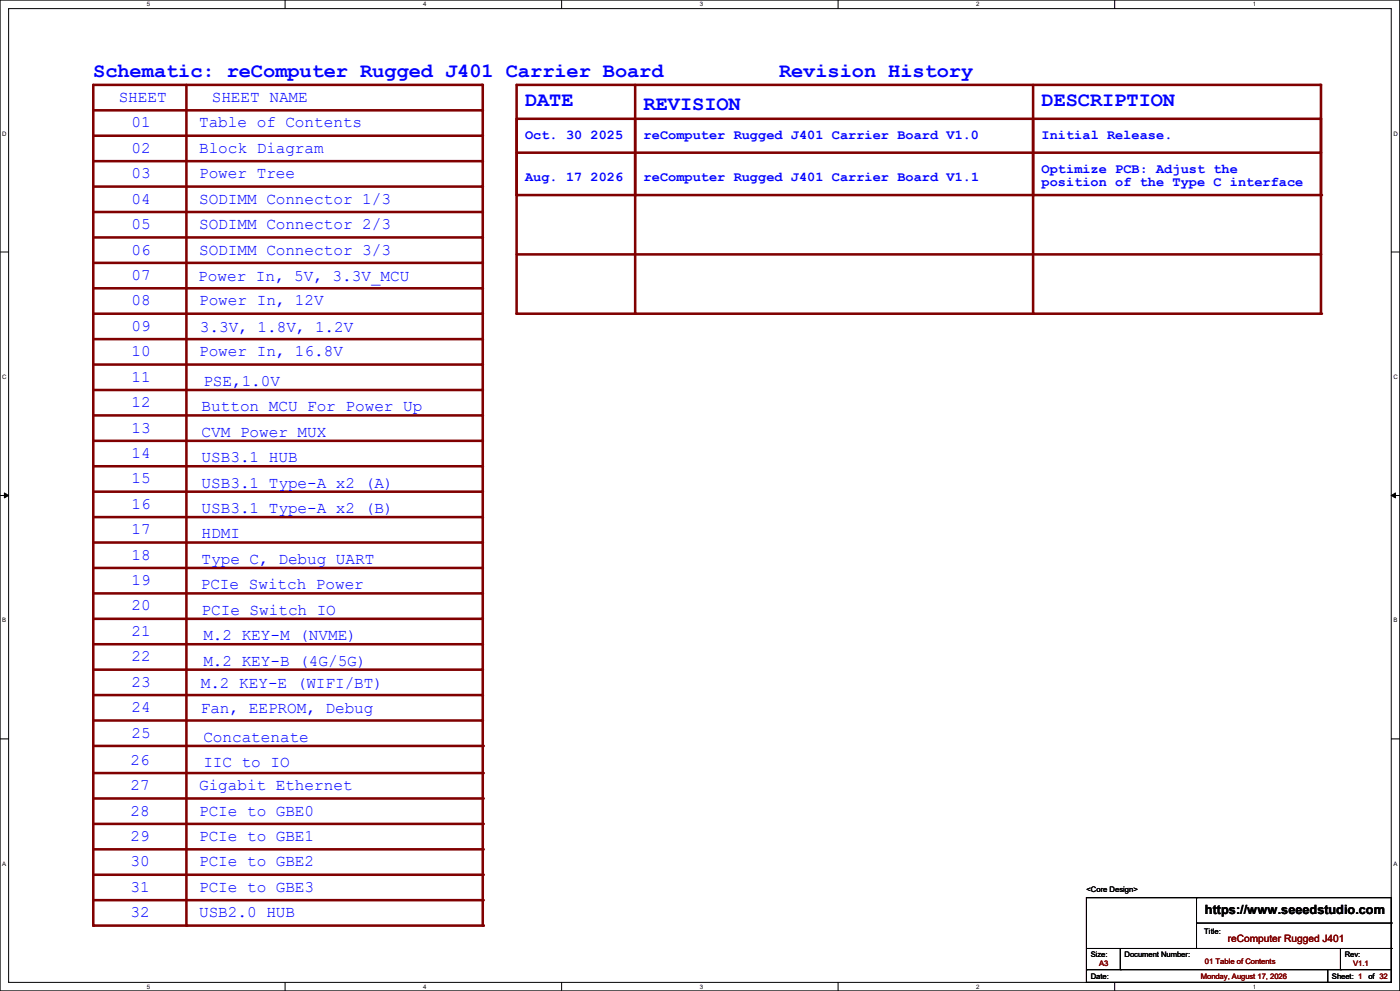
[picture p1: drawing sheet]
<svg xmlns="http://www.w3.org/2000/svg" width="420mm" height="297mm" viewBox="0 0 420 297" stroke-linecap="round" stroke-linejoin="round" font-family="sans-serif">
<path d="M0 0h419.9v297h-419.9zM2.6 2.6h414.8v291.8h-414.8z" fill="none" stroke="#000" stroke-width=".3"/>
<g fill="#fff">
<path d="M44 .3h1v2h-1z"/>
<path d="M44 294.7h1v2h-1z"/>
</g>
<path d="M85.5 0v2.6M85.5 294.4v2.6" fill="none" stroke="#000" stroke-width=".3"/>
<g fill="#fff">
<path d="M127 .3h.9v2h-.9z"/>
<path d="M127 294.7h.9v2h-.9z"/>
</g>
<path d="M168.5 0v2.6M168.5 294.4v2.6" fill="none" stroke="#000" stroke-width=".3"/>
<g fill="#fff">
<path d="M209.9 .3h1v2h-1z"/>
<path d="M209.9 294.7h1v2h-1z"/>
</g>
<path d="M251.4 0v2.6M251.4 294.4v2.6" fill="none" stroke="#000" stroke-width=".3"/>
<g fill="#fff">
<path d="M292.9 .3h.9v2h-.9z"/>
<path d="M292.9 294.7h.9v2h-.9z"/>
</g>
<path d="M334.4 0v2.6M334.4 294.4v2.6" fill="none" stroke="#000" stroke-width=".3"/>
<g fill="#fff">
<path d="M375.8 .3h1v2h-1z"/>
<path d="M375.8 294.7h1v2h-1z"/>
<path d="M.7 39h1.2v2h-1.2z"/>
<path d="M418 39h1.3v2h-1.3z"/>
<path d="M.7 112h1.2v2h-1.2z"/>
<path d="M418 112h1.3v2h-1.3z"/>
</g>
<path d="M0 75.5h2.6M417.4 75.5h2.5" fill="none" stroke="#000" stroke-width=".3"/>
<g fill="#fff">
<path d="M.7 185h1.2v1.9h-1.2z"/>
<path d="M418 185h1.2v1.9h-1.2z"/>
</g>
<path d="M0 148.5h2.6M417.4 148.5h2.5" fill="none" stroke="#000" stroke-width=".3"/>
<path d="M1.3 147.7l1.3 .8-1.3 .7zM417.4 148.5l1.2-.8v1.5z" fill="#000" stroke="#000" stroke-width=".3"/>
<g fill="#fff">
<path d="M.7 257.9h1.2v2h-1.2z"/>
<path d="M418 257.9h1.2v2h-1.2z"/>
</g>
<path d="M0 221.4h2.6M417.4 221.4h2.5" fill="none" stroke="#000" stroke-width=".3"/>
<path d="M28 25.4h116.6" fill="none" stroke="#800000" stroke-width=".76"/>
<circle cx="144.6" cy="25.4" r=".38" fill="#800000"/>
<path d="M155 25.4h241" fill="none" stroke="#800000" stroke-width=".76"/>
<circle cx="396" cy="25.4" r=".38" fill="#800000"/>
<path d="M28 33.1h116.6" fill="none" stroke="#800000" stroke-width=".76"/>
<circle cx="144.6" cy="33.1" r=".38" fill="#800000"/>
<path d="M28 40.7h116.6" fill="none" stroke="#800000" stroke-width=".76"/>
<circle cx="144.6" cy="40.7" r=".38" fill="#800000"/>
<path d="M28 48.3h116.6" fill="none" stroke="#800000" stroke-width=".76"/>
<circle cx="144.6" cy="48.3" r=".38" fill="#800000"/>
<path d="M28 55.9h116.6" fill="none" stroke="#800000" stroke-width=".76"/>
<circle cx="144.6" cy="55.9" r=".38" fill="#800000"/>
<path d="M28 63.5h116.6" fill="none" stroke="#800000" stroke-width=".76"/>
<circle cx="144.6" cy="63.5" r=".38" fill="#800000"/>
<path d="M28 71.2h116.6" fill="none" stroke="#800000" stroke-width=".76"/>
<circle cx="144.6" cy="71.2" r=".38" fill="#800000"/>
<path d="M190.5 25.4v33.1" fill="none" stroke="#800000" stroke-width=".76"/>
<circle cx="190.5" cy="58.5" r=".38" fill="#800000"/>
<path d="M28 25.4v252" fill="none" stroke="#800000" stroke-width=".76"/>
<circle cx="28" cy="277.4" r=".38" fill="#800000"/>
<path d="M55.9 25.4v252" fill="none" stroke="#800000" stroke-width=".76"/>
<circle cx="55.9" cy="277.4" r=".38" fill="#800000"/>
<path d="M155 45.8h241" fill="none" stroke="#800000" stroke-width=".76"/>
<circle cx="396" cy="45.8" r=".38" fill="#800000"/>
<path d="M309.9 25.4v33.1" fill="none" stroke="#800000" stroke-width=".76"/>
<circle cx="309.9" cy="58.5" r=".38" fill="#800000"/>
<path d="M396.3 25.4v33.1" fill="none" stroke="#800000" stroke-width=".76"/>
<circle cx="396.3" cy="58.5" r=".38" fill="#800000"/>
<path d="M155 25.4v33.1" fill="none" stroke="#800000" stroke-width=".76"/>
<circle cx="155" cy="58.5" r=".38" fill="#800000"/>
<path d="M28 78.8h116.6" fill="none" stroke="#800000" stroke-width=".76"/>
<circle cx="144.6" cy="78.8" r=".38" fill="#800000"/>
<path d="M28 86.4h116.6" fill="none" stroke="#800000" stroke-width=".76"/>
<circle cx="144.6" cy="86.4" r=".38" fill="#800000"/>
<path d="M28 94h116.6" fill="none" stroke="#800000" stroke-width=".76"/>
<circle cx="144.6" cy="94" r=".38" fill="#800000"/>
<path d="M28 101.6h116.6" fill="none" stroke="#800000" stroke-width=".76"/>
<circle cx="144.6" cy="101.6" r=".38" fill="#800000"/>
<path d="M28 109.3h116.6" fill="none" stroke="#800000" stroke-width=".76"/>
<circle cx="144.6" cy="109.3" r=".38" fill="#800000"/>
<path d="M28 116.9h116.6" fill="none" stroke="#800000" stroke-width=".76"/>
<circle cx="144.6" cy="116.9" r=".38" fill="#800000"/>
<path d="M28 124.5h116.6" fill="none" stroke="#800000" stroke-width=".76"/>
<circle cx="144.6" cy="124.5" r=".38" fill="#800000"/>
<path d="M28 132.1h116.6" fill="none" stroke="#800000" stroke-width=".76"/>
<circle cx="144.6" cy="132.1" r=".38" fill="#800000"/>
<path d="M28 139.7h116.6" fill="none" stroke="#800000" stroke-width=".76"/>
<circle cx="144.6" cy="139.7" r=".38" fill="#800000"/>
<path d="M28 147.4h116.6" fill="none" stroke="#800000" stroke-width=".76"/>
<circle cx="144.6" cy="147.4" r=".38" fill="#800000"/>
<path d="M144.8 25.4v252" fill="none" stroke="#800000" stroke-width=".76"/>
<circle cx="144.8" cy="277.4" r=".38" fill="#800000"/>
<path d="M155 58.5h241" fill="none" stroke="#800000" stroke-width=".76"/>
<circle cx="396" cy="58.5" r=".38" fill="#800000"/>
<path d="M28 155h116.6" fill="none" stroke="#800000" stroke-width=".76"/>
<circle cx="144.6" cy="155" r=".38" fill="#800000"/>
<path d="M28 162.6h116.6" fill="none" stroke="#800000" stroke-width=".76"/>
<circle cx="144.6" cy="162.6" r=".38" fill="#800000"/>
<path d="M28 170.2h116.6" fill="none" stroke="#800000" stroke-width=".76"/>
<circle cx="144.6" cy="170.2" r=".38" fill="#800000"/>
<path d="M28 177.8h116.6" fill="none" stroke="#800000" stroke-width=".76"/>
<circle cx="144.6" cy="177.8" r=".38" fill="#800000"/>
<path d="M28 185.5h116.6" fill="none" stroke="#800000" stroke-width=".76"/>
<circle cx="144.6" cy="185.5" r=".38" fill="#800000"/>
<path d="M28 193.1h116.6" fill="none" stroke="#800000" stroke-width=".76"/>
<circle cx="144.6" cy="193.1" r=".38" fill="#800000"/>
<path d="M28 200.7h116.6" fill="none" stroke="#800000" stroke-width=".76"/>
<circle cx="144.6" cy="200.7" r=".38" fill="#800000"/>
<path d="M28 208.3h116.6" fill="none" stroke="#800000" stroke-width=".76"/>
<circle cx="144.6" cy="208.3" r=".38" fill="#800000"/>
<path d="M28 215.9h116.6" fill="none" stroke="#800000" stroke-width=".76"/>
<circle cx="144.6" cy="215.9" r=".38" fill="#800000"/>
<path d="M28.2 223.6h116.6" fill="none" stroke="#800000" stroke-width=".76"/>
<circle cx="144.8" cy="223.6" r=".38" fill="#800000"/>
<path d="M28.2 231.7h116.6" fill="none" stroke="#800000" stroke-width=".76"/>
<circle cx="144.8" cy="231.7" r=".38" fill="#800000"/>
<path d="M28.2 239.3h116.6" fill="none" stroke="#800000" stroke-width=".76"/>
<circle cx="144.8" cy="239.3" r=".38" fill="#800000"/>
<path d="M28.2 246.9h116.6" fill="none" stroke="#800000" stroke-width=".76"/>
<circle cx="144.8" cy="246.9" r=".38" fill="#800000"/>
<path d="M28.2 254.6h116.6" fill="none" stroke="#800000" stroke-width=".76"/>
<circle cx="144.8" cy="254.6" r=".38" fill="#800000"/>
<path d="M28.2 262.2h116.6" fill="none" stroke="#800000" stroke-width=".76"/>
<circle cx="144.8" cy="262.2" r=".38" fill="#800000"/>
<path d="M28.2 269.8h116.6" fill="none" stroke="#800000" stroke-width=".76"/>
<circle cx="144.8" cy="269.8" r=".38" fill="#800000"/>
<path d="M28 277.4h116.8" fill="none" stroke="#800000" stroke-width=".76"/>
<circle cx="144.8" cy="277.4" r=".38" fill="#800000"/>
<path d="M155 94h241" fill="none" stroke="#800000" stroke-width=".76"/>
<circle cx="396" cy="94" r=".38" fill="#800000"/>
<path d="M155 35.6v58.4" fill="none" stroke="#800000" stroke-width=".76"/>
<circle cx="155" cy="94" r=".38" fill="#800000"/>
<path d="M190.5 35.6v58.4" fill="none" stroke="#800000" stroke-width=".76"/>
<circle cx="190.5" cy="94" r=".38" fill="#800000"/>
<path d="M309.9 35.6v58.4" fill="none" stroke="#800000" stroke-width=".76"/>
<circle cx="309.9" cy="94" r=".38" fill="#800000"/>
<path d="M396.3 35.6v58.4" fill="none" stroke="#800000" stroke-width=".76"/>
<circle cx="396.3" cy="94" r=".38" fill="#800000"/>
<path d="M155 76.2h241" fill="none" stroke="#800000" stroke-width=".76"/>
<circle cx="396" cy="76.2" r=".38" fill="#800000"/>
<path d="M155 35.6h241" fill="none" stroke="#800000" stroke-width=".76"/>
<circle cx="396" cy="35.6" r=".38" fill="#800000"/>
<g fill="none" stroke="#000" stroke-width=".3">
<path d="M325.9 269h91.5v25.4h-91.5zM358.9 269h.1M358.9 269v15.3M358.9 276.6h58.5M417.4 276.6h.1M325.9 290.6h.1M325.9 290.6h91.5M325.9 284.3h91.5M336.1 290.6h.1M336.1 284.3v6.3M398.3 294.4h.1M398.3 290.6v3.8"/>
<path d="M402.1 290.6h.1M402.1 284.3v6.3M417.4 284.3h.1"/>
</g>
<g font-size="6.1" fill="#00f">
<text x="28" y="22.9">Schematic: reComputer Rugged J401 Carrier Board</text>
<text x="233.7" y="22.9">Revision History</text>
<text x="157.5" y="31.8">DATE</text>
<text x="193.1" y="33.1">REVISION</text>
<text x="312.5" y="31.8">DESCRIPTION</text>
</g>
<g font-size="4.8" fill="#00f">
<text x="35.6" y="30.6">SHEET</text>
<text x="63.5" y="30.6">SHEET NAME</text>
<text x="39.4" y="38.2">01</text>
<text x="59.7" y="38.2">Table of Contents</text>
<text x="39.4" y="45.8">02</text>
<text x="59.7" y="45.8">Block Diagram</text>
<text x="39.4" y="53.4">03</text>
<text x="59.7" y="53.4">Power Tree</text>
<text x="39.4" y="61">04</text>
<text x="59.7" y="61">SODIMM Connector 1/3</text>
<text x="39.4" y="68.7">05</text>
<text x="59.7" y="68.7">SODIMM Connector 2/3</text>
<text x="39.4" y="76.3">06</text>
<text x="59.7" y="76.3">SODIMM Connector 3/3</text>
<text x="39.4" y="83.9">07</text>
<text x="59.5" y="84.2">Power In, 5V, 3.3V_MCU</text>
<text x="39.4" y="91.5">08</text>
<text x="59.7" y="91.5">Power In, 12V</text>
<text x="39.4" y="99.1">09</text>
<text x="60" y="99.4">3.3V, 1.8V, 1.2V</text>
<text x="39.4" y="106.8">10</text>
<text x="59.7" y="106.8">Power In, 16.8V</text>
<text x="39.4" y="114.4">11</text>
<text x="61" y="115.7">PSE,1.0V</text>
<text x="39.4" y="122">12</text>
<text x="60.5" y="123.3">Button MCU For Power Up</text>
<text x="39.4" y="129.6">13</text>
<text x="60.5" y="130.9">CVM Power MUX</text>
<text x="39.4" y="137.2">14</text>
<text x="60.5" y="138.5">USB3.1 HUB</text>
<text x="39.4" y="144.9">15</text>
<text x="60.5" y="146.1">USB3.1 Type-A x2 (A)</text>
<text x="39.4" y="152.5">16</text>
<text x="60.5" y="153.8">USB3.1 Type-A x2 (B)</text>
<text x="39.4" y="160.1">17</text>
<text x="60.5" y="161.4">HDMI</text>
<text x="39.4" y="167.7">18</text>
<text x="60.5" y="169">Type C, Debug UART</text>
<text x="39.4" y="175.3">19</text>
<text x="60.2" y="176.6">PCIe Switch Power</text>
<text x="39.4" y="183">20</text>
<text x="60.5" y="184.2">PCIe Switch IO</text>
<text x="39.4" y="190.6">21</text>
<text x="61" y="191.9">M.2 KEY-M (NVME)</text>
<text x="39.4" y="198.2">22</text>
<text x="61" y="199.5">M.2 KEY-B (4G/5G)</text>
<text x="39.4" y="205.8">23</text>
<text x="60.2" y="206.1">M.2 KEY-E (WIFI/BT)</text>
<text x="39.4" y="213.4">24</text>
<text x="60.2" y="213.7">Fan, EEPROM, Debug</text>
<text x="39.4" y="221.1">25</text>
<text x="61" y="222.3">Concatenate</text>
<text x="39.2" y="229.2">26</text>
<text x="61" y="230">IIC to IO</text>
<text x="39.2" y="236.8">27</text>
<text x="59.7" y="236.8">Gigabit Ethernet</text>
<text x="39.2" y="244.4">28</text>
<text x="59.7" y="244.4">PCIe to GBE0</text>
<text x="39.2" y="252.1">29</text>
<text x="59.7" y="252.1">PCIe to GBE1</text>
<text x="39.2" y="259.7">30</text>
<text x="59.7" y="259.7">PCIe to GBE2</text>
<text x="39.2" y="267.3">31</text>
<text x="59.7" y="267.3">PCIe to GBE3</text>
<text x="39.2" y="274.9">32</text>
<text x="59.7" y="274.9">USB2.0 HUB</text>
</g>
<g font-size="4.1" fill="#00f">
<text x="157.5" y="41.6">Oct. 30 2025</text>
<text x="193.1" y="41.6">reComputer Rugged J401 Carrier Board V1.0</text>
<text x="312.4" y="41.6">Initial Release.</text>
<text x="312.5" y="51.7">Optimize PCB: Adjust the</text>
<text x="157.5" y="54.3">Aug. 17 2026</text>
<text x="193.1" y="54.3">reComputer Rugged J401 Carrier Board V1.1</text>
<text x="312.5" y="55.8">position of the Type C interface</text>
</g>
<text font-size="3.8" x="361.5" y="274.1">https://www.seeedstudio.com</text>
<text font-size="3" fill="#800000" x="368.3" y="282.2">reComputer Rugged J401</text>
<g font-size="2.3">
<text x="325.9" y="267.3">&lt;Core Design&gt;</text>
<text x="361.2" y="280">Title:</text>
<text x="327.2" y="286.8">Size:</text>
<text x="337.3" y="286.8">Document Number:</text>
<text x="403.4" y="286.8">Rev:</text>
<text x="327.2" y="293.5">Date:</text>
<text x="399.6" y="293.5">Sheet: 1</text>
<text x="410.5" y="293.5">of 32</text>
</g>
<g font-size="2.3" fill="#800000">
<text x="329.7" y="289.6">A3</text>
<text x="360.2" y="293.5">Monday, August 17, 2026</text>
<text x="361.5" y="288.9">01 Table of Contents</text>
<text x="405.9" y="289.6">V1.1</text>
</g>
<g font-size="1.8">
<text x="44" y="1.9">5</text>
<text x="127" y="1.9">4</text>
<text x="209.9" y="1.9">3</text>
<text x="292.9" y="1.9">2</text>
<text x="375.8" y="1.9">1</text>
<text x=".7" y="40.6">D</text>
<text x="418" y="40.6">D</text>
<text x=".7" y="113.6">C</text>
<text x="418" y="113.6">C</text>
<text x=".7" y="186.6">B</text>
<text x="418" y="186.6">B</text>
<text x=".7" y="259.5">A</text>
<text x="418" y="259.5">A</text>
<text x="44" y="296.3">5</text>
<text x="127" y="296.3">4</text>
<text x="209.9" y="296.3">3</text>
<text x="292.9" y="296.3">2</text>
<text x="375.8" y="296.3">1</text>
</g>
</svg>
